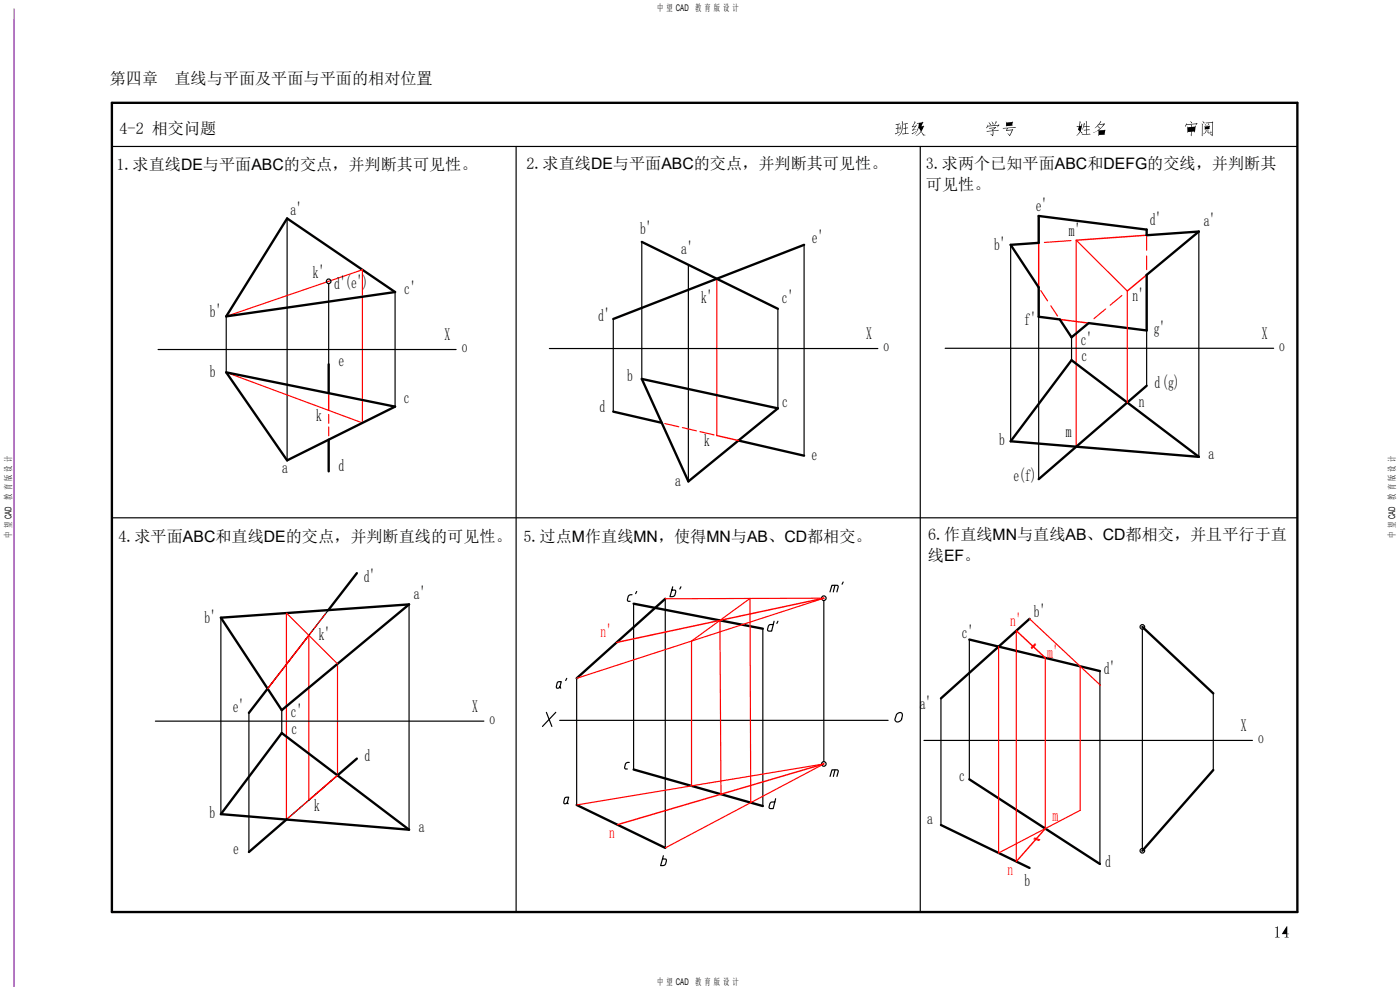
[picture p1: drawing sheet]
<svg xmlns="http://www.w3.org/2000/svg" width="297mm" height="210mm" viewBox="0 0 297 210" stroke-linecap="round" stroke-linejoin="round" font-family="sans-serif">
<path d="M3 1.9v207.3" fill="none" stroke="#a15cb8" stroke-width=".25"/>
<g fill="none" stroke="#000" stroke-width=".25">
<path d="M109.5 31.1v162.4M195.2 31.1v162.4M134.1 126.2h-.5l-.3 .3-.2 .8 .2 .3h.4M134.4 128.1v35.1M135.1 125.5l-.3 .4M141.1 127v52.9M142.7 124.5l-.6 2.1 .8-.1 .3-.3 .1-1h-.8M144.5 124.5l-.3 .4M174.8 127.4v34.2M176.1 125.6l.4-1.4h1.1l.2 .3-.3 1.1M177.1 124.2l-.3 1.4M178.9 123.5l-.3 .4"/>
<path d="M115.9 151.1l1.2 3M117.9 151.1l-2.8 3M118.8 145.7l-.4 .3-.3-.1 .1-1 .2-.3h.7l-.3 1.1 .2 .3M120.2 143.9l-.2 .5M120.4 170.2l-.3 .2h-.4l.1-1 .1-.2 .7-.1-.2 1.1 .1 .3M133.5 161.7l-.5 .1-.3 .3-.2 .8 .2 .2h.4M140.7 181.5l-.6 2.1h.8l.3-.3 .1-1-.7-.1"/>
<circle cx="174.8" cy="126.9" r=".49"/>
</g>
<!-- layer: 0 -->
<g fill="none" stroke="#000" stroke-width=".5">
<path d="M23.7 21.8h251.5v171.7h-251.5zM60.9 46.3l22.9 15.6-35.8 5.2zM136.2 51.3l28.8 14.2M170.6 51.9l-40.5 15.8M220.3 45.8l23 2.9v1.2l11-.8-11 9.2v11.8l-12.4-1.6-3.6 3-2.5-3.7-4.5-.6v-6.2l-5.9-9.1 5.9-.4zM48 79l35.8 7.3-22.9 11.4zM69.7 77.3v6.1M227.3 76.4l27 20.5-39.9-3.3zM69.7 93.3v6.7M130.1 87.3l10.3 2.4M136.2 80.4l28.8 6.2-19 15.5zM156.7 93.4l13.9 3.3"/>
<path d="M243.3 81.8l-23 19.8M46.9 131l39.9-2.8-27 22.4zM75.7 121.6l-6 7.8M134.4 128.1l27.4 5.3M141.1 127l-18.8 16.9M205.6 135.7l27.7 6.6M218.4 131.3l-18.8 16.8M242.3 133l15.1 14.1M56.8 146.1l-4 5.1M59.8 155.5l27 20.5-39.9-3.3zM60.8 173.8l-8 6.9M75.7 160.9l-4.1 3.6"/>
<path d="M122.3 170.7l18.8 9.2M134.4 163.2l27.4 7.8M199.6 175l18.8 9.1M205.6 165.3l27.7 18M257.4 163.3l-15.1 17.2"/>
</g>
<g fill="none" stroke="#000" stroke-width=".25">
<path d="M23.7 31.1h251.5M60.9 46.3v51.4M136.2 51.3v29.1M146 56.2v45.9M170.6 51.9v44.8M214.4 51.9v41.7M220.3 45.8v5.7M243.3 58.3v23.5M254.3 49.1v47.8M33.5 74.1h63.3M48 67.1v11.9M69.7 60.2v17.1"/>
<path d="M83.8 61.9v24.4M116.5 73.9h69.7M130.1 67.7v19.6M165 65.5v21.1M200.5 73.9h69.7M220.3 61v40.6M227.3 71.5v4.9M23.7 109.8h251.5M46.9 131v41.7M69.7 129.4l-12.9 16.7M86.8 128.2v47.8M161.8 133.4v37.6"/>
<path d="M164.2 131.8l-.5 2.1-.8-.1-.1-.3 .3-.8 .3-.2h.6M165 131.8l-.2 .4M205.6 135.7v29.6M242.3 133.5v46.5M33 153h69.7M52.8 151.2v29.5M59.8 150.6v4.9M118.7 152.8h69.7M122.3 143.9v26.8M190.2 151.6l.2-.2a.59 .59 0 0 1 .7-.3 .59 .59 0 0 1 .3 .7l-.1 .8a.72 .72 0 0 1-.7 .5 .72 .72 0 0 1-.7-.5zM196 157.1h69.7M199.6 148.1v26.9"/>
<path d="M233.3 142.3v41M257.4 147.1v16.2M71.6 164.5l-10.8 9.3M164.5 169.4l-.5 2.1h-.7l-.2-.3 .3-.9 .3-.2h.7M176.1 164.7l.4-1.4h1.2l.1 .3-.3 1.1M177.1 163.3l-.3 1.4"/>
<circle cx="69.7" cy="59.7" r=".49"/>
<circle cx="242.3" cy="133" r=".49"/>
<circle cx="174.8" cy="162" r=".49"/>
<circle cx="242.3" cy="180.5" r=".49"/>
</g>
<!-- layer: 0 -->
<g fill="#000">
<path d="M189.9 26.4l1-.2 .1 .1-.4 .1v.7l.2-.1 .1 .2h-.3l-.1 .9 .5-.1-1 .5-.2-.2 .6-.2v-.8h-.3l-.1-.1 .4-.1v-.7l-.3 .1z" fill-rule="evenodd"/>
<path d="M191.1 26.5l.1 .4-.3 .6-.1-.2z" fill-rule="evenodd"/>
<path d="M191.3 25.7l.3 .2-.1 .7a2.44 2.44 0 0 1-1 2.3 3.2 3.2 0 0 0 .8-3.2z" fill-rule="evenodd"/>
<path d="M191.6 26.3l.9-.2 .1 .1-.5 .1v.8l.4-.1 .2 .2-.6 .1v1l.6-.1 .1 .1-1.3 .2-.2-.2h.7v-1l-.4-.1 .4-.1v-.7z" fill-rule="evenodd"/>
<path d="M193.4 28.3l1-.4-.8 .6z" fill-rule="evenodd"/>
<path d="M194 25.7l.2 .3-.5 .8 .5-.1 .1-.3 .2 .3-.8 .8 .8-.1-.9 .3-.1-.2 .6-.7-.6 .2-.1-.2 .4-.4z" fill-rule="evenodd"/>
<path d="M194.5 26.1l1.1-.1 .1-.2 .2 .2-.4 .8 .4-.2 .2 .2-.6 1.1 .5 .7 .3 .1h-.5l-.4-.8-.7 .8-.4 .1a1.29 1.29 0 0 0 1-1.1l-.4-.6a2.22 2.22 0 0 1-.9 1.4l.4-.5 .5-1.1v-.7l-.3 .1z" fill-rule="evenodd"/>
<path d="M195 26.2l.6-.1-.4 .7 .2 .2 .4-.1-.4 .8-.4-.7-.1 .1 .2-.8z" fill-rule="evenodd"/>
<path d="M209.5 26.4v.3l1.4-.1 .4-.9 .2 .2-.5 .7 .8-.1 .1-.1 .1 .1-.4 .5 .1-.4-2.2 .2-.2 .4-.1-.2z" fill-rule="evenodd"/>
<path d="M209.7 25.9l.5 .5-.1 .2z" fill-rule="evenodd"/>
<path d="M210.4 25.8l.4 .4-.2 .3z" fill-rule="evenodd"/>
<path d="M209.8 27.1l1.4-.2 .1 .2-.6 .6 1.1-.2 .1 .2-1.2 .1-.1 1.1-.5-.5 .4 .2 .1-.8-1.2 .1-.2-.1 1.3-.1-.1-.3 .2 .1 .4-.3-1.1 .1z" fill-rule="evenodd"/>
<path d="M213.4 25.8l.1 .2 1.2-.1 .1-.1 .1 .1-.2 .6 .2 .2-1.3 .1-.2-.2z" fill-rule="evenodd"/>
<path d="M213.6 26.1l1.1-.1-.1 .5-1 .1z" fill-rule="evenodd"/>
<path d="M212.7 27.1l2.7-.2 .2 .2-1.8 .1-.2 .4 1.2-.2 .2 .1-.8 1.4-.5-.6 .5 .3 .5-1-1.2 .2-.1-.2 .2-.4a.79 .79 0 0 1-.9-.1z" fill-rule="evenodd"/>
<path d="M229.1 25.7l.2 .2-.3 .8h.4v-.5l.2 .2-.4 1.4 .4 .4v.2l-.4-.4-.6 .7-.2 .1a1.12 1.12 0 0 0 .6-1l-.3-.3 .2-.6-.4 .1-.1-.2 .5-.1z" fill-rule="evenodd"/>
<path d="M229 26.8h.4l-.3 .9-.3-.2z" fill-rule="evenodd"/>
<path d="M229.9 26.1l.3 .2-.3 .5h.5v-1.2l.2 .3-.1 .9 .6-.1 .1 .2h-.7v.6l.6-.1 .1 .2h-.7v.8h.7l.2 .1-.9 .1a.89 .89 0 0 1-1-.1l.9-.1v-.8l-.4 .1-.1-.2h.5v-.6h-.5l-.4 .6z" fill-rule="evenodd"/>
<path d="M233.4 25.7l.2 .2-.4 .5 1.1-.3 .1 .2-1.3 1.3 1.3-.1 .1 .1-.2 .9 .2 .1h-1.3l-.1 .3-.1-.3v-.9l-1.1 .5a4.8 4.8 0 0 0 2.2-1.8l-.8 .1-.1-.1-.3 .3 .4 .3-.1 .3-.4-.5-.5 .4z" fill-rule="evenodd"/>
<path d="M233.2 27.8l1.1-.1-.1 .8h-1z" fill-rule="evenodd"/>
<path d="M252 27.1h.7v.3h-.6l.2 .2 .4-.1v.3l-.7 .1z" fill-rule="evenodd"/>
<path d="M252.5 25.7l.4 .3-.1 .2z" fill-rule="evenodd"/>
<path d="M251.6 26.1l.1 .3 2.1-.2 .1-.1 .2 .1-.5 .4 .2-.3-1.1 .1 .2 .2-.1 .3 .8-.2 .1 .2-.3 1.2-.1-.2h-.5l-.1 1-.1-.3 .1-.6h-.7v.2l-.1-.2-.1-1.2 .2 .2 .7-.1-.1-.5-.9 .1-.2 .4-.1-.2z" fill-rule="evenodd"/>
<path d="M252.8 27.1l.7-.1-.1 .9-.2-.2-.4 .1v-.3l.5-.1h-.5z" fill-rule="evenodd"/>
<path d="M254.9 26.2l.3 .2-.1 2.5-.2-.3z" fill-rule="evenodd"/>
<path d="M255.1 25.7l.4 .3-.1 .2z" fill-rule="evenodd"/>
<path d="M255.7 27l.8-.1-.1 .4h-.7z" fill-rule="evenodd"/>
<path d="M255.5 26.7l.1 .1 1-.2 .1 .2v.6l-1 .1z" fill-rule="evenodd"/>
<path d="M255.6 26.3l.3 .3-.1 .1z" fill-rule="evenodd"/>
<path d="M255.8 27.5l.2 .2a.93 .93 0 0 1-.8 .8v-.1a.74 .74 0 0 0 .6-.8z" fill-rule="evenodd"/>
<path d="M256.4 26.1l.2 .3-.4 .3z" fill-rule="evenodd"/>
<path d="M256.2 27.5l.2 .1v.5h.5v-.4l.2 .5-.8 .1z" fill-rule="evenodd"/>
<path d="M255.7 26l1.4-.1 .1-.1 .2 .1-.2 3-.5-.5 .4 .2 .1-2.6-1.3 .2z" fill-rule="evenodd"/>
<path d="M270.5 196.7l.6-.2v2.1l.4 .3h-1l.4-.3v-1.7z" fill-rule="evenodd"/>
<path d="M272.9 196.8v1.3h-.8z" fill-rule="evenodd"/>
<path d="M273 196.5h.1v1.6h.4h-.4v.5l.3 .3h-.9l.3-.2 .1-.6h-.9z" fill-rule="evenodd"/>
</g>
<path d="M220.3 51.5v9.5M243.3 58.3l-4.2 3.4M243.3 49.9l-15 1.1M224.8 67.8l6.1 .7M69.7 83.4v3.7M152.1 92.4l4.6 1M65.5 134.8l-8.7 11.3M174.8 126.9l-44 9.4M215.6 133.8l6.2 5.7M71.6 164.5l-6.1 5.2M174.8 162l-43.8 12.9M221.8 175.8l-6.2 6.9" fill="none" stroke="#f00" stroke-width=".3"/>
<g fill="none" stroke="#f00" stroke-width=".25">
<path d="M152.1 59.1v33.3M48 67.1l28.9-9.9v32.5l-28.9-10.7M239.1 85.4v-23.7l-10.8-10.7v43.8M65.5 134.8v34.9M211.9 137.2v43.7l17.3-9v-30.6M215.6 133.8v48.9M218.4 131.3l15.1 14.1M219.6 136.6l-.8 .8M219.7 136.8l-.8 .8M221.8 139.5v36.3M71.6 164.5v-23.7l-10.8-10.8v43.8M219.3 177.9l1.1 .4"/>
<path d="M219.5 177.8l1.1 .3"/>
</g>
<g fill="none" stroke="#f00" stroke-width=".25">
<path d="M227.2 51l-5.6 .4M243.3 50.2v2.9M243.3 54.3v2.9M220.8 61.6l1.4 2.2M222.9 64.9l1.5 2.1M234.6 65.5l-2.5 2.1M238 62.7l-2.5 2M141 89.8l3 .7M144.8 90.7l2.9 .7M148.5 91.6l3 .6M141.1 127l33.7-.1-52.5 17M152.7 131.6l.2 36.9"/>
<path d="M122.3 170.7l52.5-8.7-33.7 17.9M146.7 166.7v-30.7l12.4-9.1 .2 43.4"/>
</g>
<path d="M69.7 87.9v1.9M69.7 90.6v1.8M65.5 134.8l-8.7 11.3M66.4 133.6l-.7 .9M67.3 132.5l-.7 .9M68.2 131.3l-.7 .9M69 130.2l-.6 .9M62 172.8l-.9 .8M63 171.9l-.8 .7M64.1 170.9l-.8 .8M65.2 170l-.9 .7M71.6 164.5l-6.1 5.2" fill="none" stroke="#f00" stroke-width=".25"/>
<g font-size="3.7">
<text x="61.6" y="45.7">a'</text>
<text x="219.7" y="44.8">e'</text>
<text x="243.9" y="47.7">d'</text>
<text x="255.3" y="47.9">a'</text>
<text x="135.8" y="49.7">b'</text>
<text x="144.5" y="54">a'</text>
<text x="172.2" y="51.6">e'</text>
<text x="210.9" y="53">b'</text>
<text x="226.8" y="50">m'</text>
<text x="66.4" y="58.9">k'</text>
<text x="70.9" y="61.3">d'(e')</text>
<text x="85.8" y="62.5">c'</text>
<text x="148.7" y="64.3">k'</text>
<text x="165.9" y="64.3">c'</text>
<text x="240.2" y="63.9">n'</text>
<text x="44.5" y="67.3">b'</text>
<text x="126.9" y="68.1">d'</text>
<text x="183.7" y="71.9">X</text>
<text x="217.4" y="68.8">f'</text>
<text x="244.8" y="70.8">g'</text>
<text x="267.7" y="71.9">X</text>
<text x="71.8" y="77.6">e</text>
<text x="94.3" y="72.1">X</text>
<text x="98" y="74.6">o</text>
<text x="187.4" y="74.4">o</text>
<text x="229.3" y="73.1">c'</text>
<text x="229.4" y="76.6">c</text>
<text x="271.4" y="74.4">o</text>
<text x="44.5" y="79.9">b</text>
<text x="133" y="80.7">b</text>
<text x="244.9" y="82.3">d(g)</text>
<text x="67.1" y="89.4">k</text>
<text x="85.7" y="85.5">c</text>
<text x="127.2" y="87.3">d</text>
<text x="166" y="86.3">c</text>
<text x="241.6" y="86.3">n</text>
<text x="149.4" y="94.7">k</text>
<text x="212" y="94.4">b</text>
<text x="226.1" y="92.8">m</text>
<text x="59.8" y="100.4">a</text>
<text x="71.8" y="100">d</text>
<text x="172.1" y="97.6">e</text>
<text x="256.4" y="97.3">a</text>
<text x="143.2" y="103.1">a</text>
<text x="215" y="102.1">e(f)</text>
<text x="77.2" y="123.4">d'</text>
<text x="87.8" y="127">a'</text>
<text x="219.4" y="130.9">b'</text>
<text x="43.4" y="132.1">b'</text>
<text x="67.6" y="135.8">k'</text>
<text x="204.1" y="135.4">c'</text>
<text x="234.2" y="143">d'</text>
<text x="49.4" y="151.1">e'</text>
<text x="61.7" y="152.2">c'</text>
<text x="61.9" y="155.7">c</text>
<text x="100.2" y="151">X</text>
<text x="103.8" y="153.5">o</text>
<text x="195.1" y="150.4">a'</text>
<text x="263.2" y="155.1">X</text>
<text x="77.4" y="161.4">d</text>
<text x="266.9" y="157.6">o</text>
<text x="203.5" y="165.8">c</text>
<text x="44.4" y="173.5">b</text>
<text x="66.7" y="172.1">k</text>
<text x="88.9" y="176.4">a</text>
<text x="196.7" y="174.9">a</text>
<text x="49.4" y="181.2">e</text>
<text x="234.5" y="183.9">d</text>
<text x="217.4" y="188">b</text>
</g>
<g font-size="3.7" fill="#f00">
<text x="127.4" y="135.2">n'</text>
<text x="214.3" y="132.7">n'</text>
<text x="222.1" y="139.5">m'</text>
<text x="129.2" y="177.7">n</text>
<text x="223.3" y="174.1">m</text>
<text x="213.7" y="185.5">n</text>
</g>
<g font-size="3.4">
<text x="23.3" y="17.7">第四章</text>
<text x="37" y="17.7">直线与平面及平面与平面的相对位置</text>
<text x="25.4" y="28.5">4-2 相交问题</text>
<text x="24.7" y="36">1.求直线DE与平面ABC的交点，并判断其可见性。</text>
<text x="111.7" y="35.8">2.求直线DE与平面ABC的交点，并判断其可见性。</text>
<text x="196.4" y="35.9">3.求两个已知平面ABC和DEFG的交线，并判断其</text>
<text x="196.4" y="40.3">可见性。</text>
<text x="25.1" y="115">4.求平面ABC和直线DE的交点，并判断直线的可见性。</text>
<text x="111" y="114.9">5.过点M作直线MN，使得MN与AB、CD都相交。</text>
<text x="196.9" y="119">线EF。</text>
<text x="196.9" y="114.6">6.作直线MN与直线AB、CD都相交，并且平行于直</text>
</g>
<g font-size="2">
<text x="139.4" y="2.4">中 望 CAD 教 育 版 设 计</text>
<text x="2.4" y="114.1" transform="rotate(-90 2.4 114.1)">中 望 CAD 教 育 版 设 计</text>
<text x="296" y="114.1" transform="rotate(-90 296 114.1)">中 望 CAD 教 育 版 设 计</text>
<text x="139.4" y="209">中 望 CAD 教 育 版 设 计</text>
</g>
</svg>
